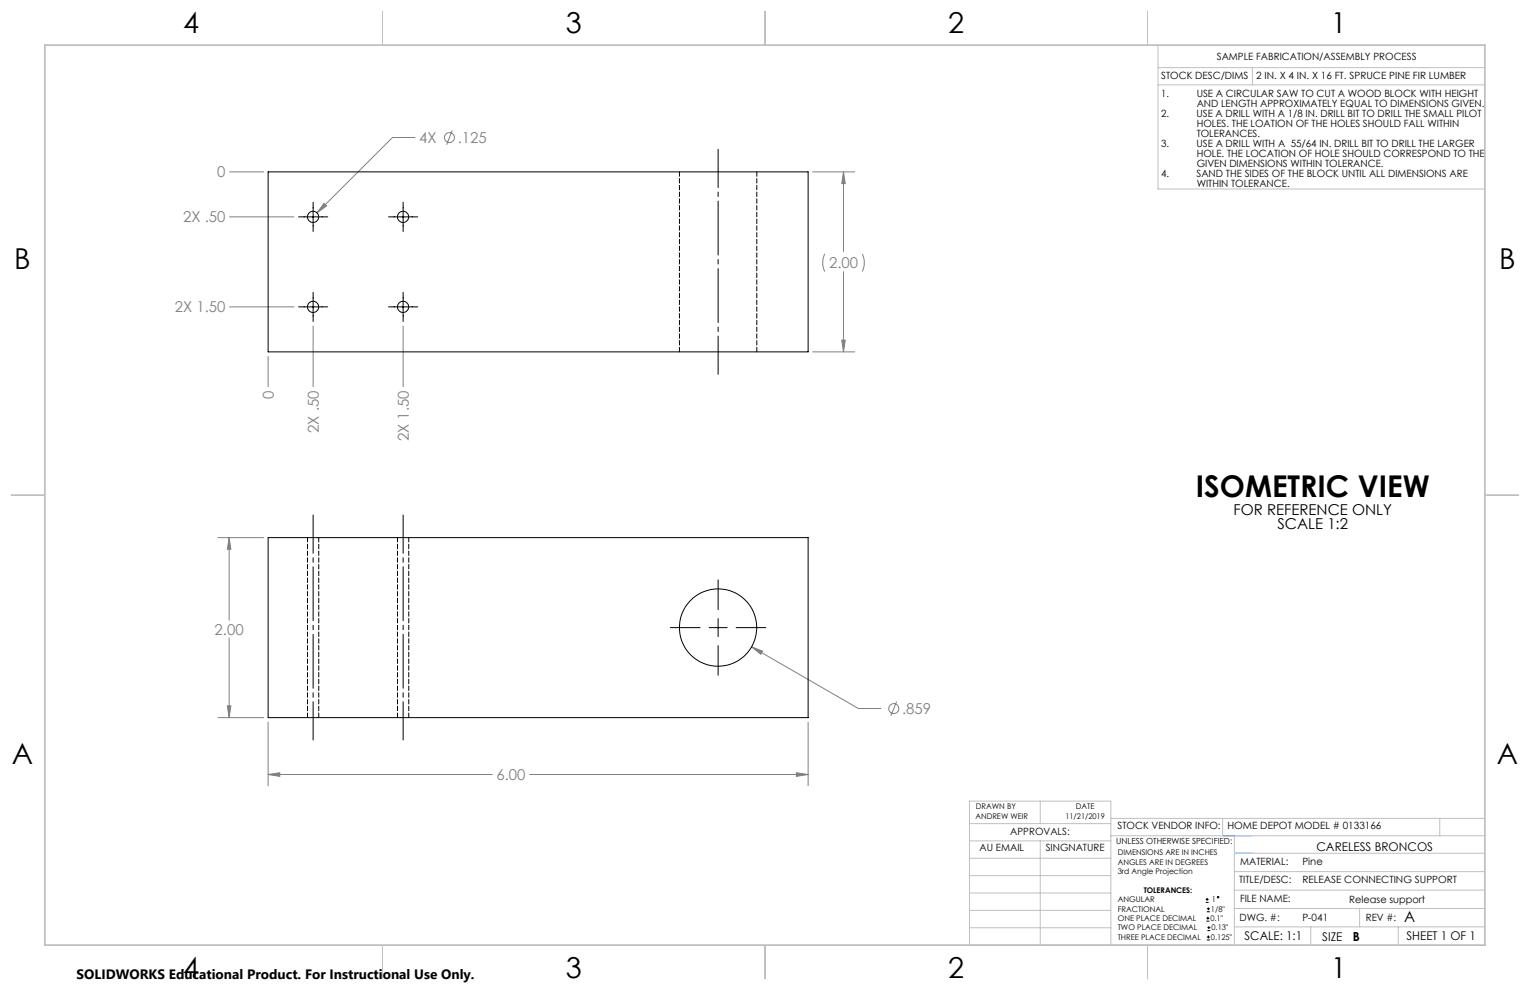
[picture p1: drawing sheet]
<svg xmlns="http://www.w3.org/2000/svg" width="432mm" height="279mm" viewBox="0 0 432 279" stroke-linecap="round" stroke-linejoin="round" font-family="sans-serif">
<g fill="none" stroke="#808080" stroke-width=".28">
<path d="M117.1 38.8h-6.3l-21.3 21.3M127.6 36.8l-1.6 4.1M64.8 48.5h9.6M91.4 57.4l.8 .7-2.7 2zM229.3 48.5h11.9M238.1 48.5l.4 3.3h-.9zM238.1 48.5v22.5M64.8 61.2h18.2M232.8 71.6l-.6 2v1.4l.6 1.7M238.1 76.7v22.6M243.3 71.6l.6 2v1.4l-.6 1.7M64.8 86.6h18.2"/>
<path d="M88.4 92v17.1M113.8 92v17.1M229.3 99.3h11.9M237.6 96h.9l-.4 3.3zM75.7 100.6v8.5M61.5 151.7h12.9M64.7 151.7l.5 3.3h-1zM64.7 151.7v23.3M64.2 199.2h1l-.5 3.3zM64.7 180.1v22.4M212.1 182.6l3.1 1.2-.5 .8zM212.1 182.6l30.2 17.4h6.3"/>
<path d="M253 198l-1.6 4M61.5 202.5h12.9M75.7 218.6l3.3-.5v1zM75.7 203.8v18M75.7 218.6h63.2M149.5 218.6h78.6M224.8 218.1l3.3 .5-3.3 .5zM228.1 203.8v18"/>
<circle cx="126.8" cy="38.8" r="1.41"/>
<circle cx="252.2" cy="200" r="1.41"/>
</g>
<g fill="none" stroke="#000" stroke-width=".28">
<path d="M88.4 57.1v8.2M113.8 57.1v8.2M84.2 61.2h8.3M109.6 61.2h8.3M84.2 86.6h8.3M88.4 82.5v8.2M109.6 86.6h8.3M113.8 82.5v8.2M189.2 177.1h8.4M200.1 177.1h5.1M202.7 163.7v8.3M202.7 174.6v5.1"/>
<path d="M207.8 177.1h8.3M202.7 182.2v8.4M340.3 254.7h.8M340.3 253.8h.8M340.5 260h.8M340.5 259.2h.8M340.6 257.3h.9M340.6 256.5h.9M340.7 253.4v.8M340.9 258.7v.8M341 256.1v.8M340.6 265.3h.9"/>
<path d="M340.6 264.4h.9M340.7 262.6h.9M340.7 261.8h.9M341 264v.9M341.2 261.4v.8"/>
<circle cx="343.8" cy="253.2" r=".2"/>
</g>
<path d="M202.7 105.6v-63.5M88.4 208.8v-63.5M113.8 208.8v-63.5" fill="none" stroke="#000" stroke-width=".28" stroke-dasharray="15.2 1.3 1.3 1.3" stroke-dashoffset="4.4"/>
<g fill="none" stroke="#c0c0c0" stroke-width=".28">
<path d="M108 3.2v9.5M215.9 3.2v9.5M323.8 3.2v9.5M326.8 19.1h92.3M326.8 12.7v40.6h92.3M353.4 19.1v4.9M326.8 24h92.3M3.1 139.7h9.6M419.1 139.7h9.5M273.6 232.4h39.9M273.6 237.3h39.9M293.6 226.1v6.3"/>
<path d="M293.6 237.3v29.4M313.5 235.9h105.6M313.5 231h105.6M345.1 231v4.9M348.4 235.9v30.9M406.3 231v4.9M273.6 242.2h39.9M273.6 247.1h39.9M273.6 252h39.9M273.6 256.9h39.9M348.4 246h70.7M348.4 256.4h70.7"/>
<path d="M348.4 251.2h70.7M348.4 240.8h70.7M383.7 256.4v5.2M108 266.7v9.6M215.9 266.7v9.6M273.6 261.8h39.9M313.5 266.7v-40.6h-39.9v40.6h74.4M323.8 266.7v9.6M348.4 261.6h70.7M369.9 261.6v5.2M394.6 261.6v5.2"/>
</g>
<path d="M12.7 12.7h406.4v254h-406.4z" fill="none" stroke="#c0c0c0" stroke-width=".5"/>
<path d="M345.1 235.9h8.3M348.4 240.8h5" fill="none" stroke="#53a9ff" stroke-width=".28"/>
<path d="M75.7 218.6l3.3-.5v1zM224.8 218.1l3.3 .5-3.3 .5zM212.1 182.6l2.6 2 .5-.8zM64.7 151.7l.5 3.3h-1zM64.2 199.2h1l-.5 3.3zM237.6 96h.9l-.4 3.3zM238.1 48.5l.4 3.3h-.9zM91.4 57.4l-1.9 2.7 2.7-2z" fill="#808080"/>
<g fill="none" stroke="#000" stroke-width=".28">
<path d="M75.7 48.5h152.4v50.8h-152.4zM75.7 151.7h152.4v50.8h-152.4z"/>
<circle cx="88.4" cy="61.2" r="1.58"/>
<circle cx="113.8" cy="61.2" r="1.58"/>
<circle cx="88.4" cy="86.6" r="1.58"/>
<circle cx="113.8" cy="86.6" r="1.58"/>
<circle cx="202.7" cy="177.1" r="10.9"/>
</g>
<path d="M191.8 48.5v50.8M213.6 99.3v-50.8M86.8 151.7v50.8M112.2 151.7v50.8M90 202.5v-50.8M115.4 202.5v-50.8" fill="none" stroke="#000" stroke-width=".28" stroke-dasharray="1.3 .6"/>
<text font-size="8.5" x="337.5" y="140.2">ISOMETRIC VIEW</text>
<g font-size="8.1">
<text x="51.7" y="9.3">4</text>
<text x="159.7" y="9.3">3</text>
<text x="267.6" y="9.3">2</text>
<text x="375.6" y="9.3">1</text>
<text x="4" y="76">B</text>
<text x="423.1" y="76">B</text>
<text x="3.3" y="215.7">A</text>
<text x="422.4" y="215.7">A</text>
<text x="51.7" y="276">4</text>
<text x="159.7" y="276">3</text>
<text x="267.6" y="276">2</text>
<text x="375.6" y="276">1</text>
</g>
<g font-size="4.2" fill="#808080">
<text x="118.3" y="40.4">4X</text>
<text x="129.2" y="40.4">.125</text>
<text x="61.3" y="50.1">0</text>
<text x="51.7" y="62.8">2X .50</text>
<text x="234" y="75.7">2.00</text>
<text x="49.3" y="88.2">2X 1.50</text>
<text x="77.3" y="112.6" transform="rotate(-90 77.3 112.6)">0</text>
<text x="90" y="122.2" transform="rotate(-90 90 122.2)">2X .50</text>
<text x="115.4" y="124.6" transform="rotate(-90 115.4 124.6)">2X 1.50</text>
<text x="60.6" y="179.1">2.00</text>
<text x="254.6" y="201.5">.859</text>
<text x="140.1" y="220.2">6.00</text>
</g>
<g font-size="4.2">
<text x="348.1" y="145.2">FOR REFERENCE ONLY</text>
<text x="360.5" y="149.3">SCALE 1:2</text>
<text x="396.3" y="260.3">A</text>
</g>
<text font-size="3.8" x="21.6" y="276.3">SOLIDWORKS Educational Product. For Instructional Use Only.</text>
<text font-size="3.5" x="381.8" y="265.6">B</text>
<g font-size="3.4">
<text x="371.5" y="240.1">CARELESS BRONCOS</text>
<text x="351.2" y="265.2">SCALE: 1:1</text>
<text x="373.2" y="265.6">SIZE</text>
<text x="396.9" y="265.2">SHEET 1 OF 1</text>
</g>
<g font-size="2.8">
<text x="343.4" y="16.9">SAMPLE FABRICATION/ASSEMBLY PROCESS</text>
<text x="327.7" y="22.3">STOCK DESC/DIMS</text>
<text x="354.5" y="22.2">2 IN. X 4 IN. X 16 FT. SPRUCE PINE FIR LUMBER</text>
<text x="327.7" y="27.3">1.</text>
<text x="337.7" y="27.3">USE A CIRCULAR SAW TO CUT A WOOD BLOCK WITH HEIGHT</text>
<text x="327.7" y="33">2.</text>
<text x="337.7" y="33">USE A DRILL WITH A 1/8 IN. DRILL BIT TO DRILL THE SMALL PILOT</text>
<text x="337.7" y="30.1">AND LENGTH APPROXIMATELY EQUAL TO DIMENSIONS GIVEN.</text>
<text x="337.7" y="35.8">HOLES. THE LOATION OF THE HOLES SHOULD FALL WITHIN</text>
<text x="327.7" y="41.4">3.</text>
<text x="337.7" y="41.4">USE A DRILL WITH A 55/64 IN. DRILL BIT TO DRILL THE LARGER</text>
<text x="337.7" y="38.6">TOLERANCES.</text>
<text x="337.7" y="44.3">HOLE. THE LOCATION OF HOLE SHOULD CORRESPOND TO THE</text>
<text x="337.7" y="47.1">GIVEN DIMENSIONS WITHIN TOLERANCE.</text>
<text x="327.7" y="49.9">4.</text>
<text x="337.7" y="49.9">SAND THE SIDES OF THE BLOCK UNTIL ALL DIMENSIONS ARE</text>
<text x="337.7" y="52.7">WITHIN TOLERANCE.</text>
<text x="285.1" y="235.7">APPROVALS:</text>
<text x="315.4" y="234.1">STOCK VENDOR INFO:</text>
<text x="346.4" y="234.1">HOME DEPOT MODEL # 0133166</text>
<text x="276.4" y="240.1">AU EMAIL</text>
<text x="295.1" y="240.1">SINGNATURE</text>
<text x="350" y="244.1">MATERIAL:</text>
<text x="367.6" y="244.1">Pine</text>
<text x="349.7" y="249.2">TITLE/DESC:</text>
<text x="367.6" y="249.2">RELEASE CONNECTING SUPPORT</text>
<text x="350" y="254.7">FILE NAME:</text>
<text x="380.8" y="254.8">Release support</text>
<text x="349.8" y="260">DWG. #:</text>
<text x="367.6" y="260">P-041</text>
<text x="385.5" y="260">REV #:</text>
</g>
<text font-size="2.4" x="315" y="238.1">UNLESS OTHERWISE SPECIFIED:</text>
<g font-size="2.2">
<text x="275.3" y="231.1">ANDREW WEIR</text>
<text x="275.4" y="228.2">DRAWN BY</text>
<text x="300.7" y="231.1">11/21/2019</text>
<text x="303.6" y="228.2">DATE</text>
<text x="315.4" y="241.4">DIMENSIONS ARE IN INCHES</text>
<text x="315.4" y="244">ANGLES ARE IN DEGREES</text>
<text x="315.4" y="246.7">3rd Angle Projection</text>
<text x="322.8" y="252">TOLERANCES:</text>
<text x="315.4" y="254.6">ANGULAR</text>
<text x="315.4" y="257.3">FRACTIONAL</text>
<text x="341.8" y="257.3">1/8&quot;</text>
<text x="342" y="254.6">1</text>
<text x="315.4" y="262.6">TWO PLACE DECIMAL</text>
<text x="315.4" y="260">ONE PLACE DECIMAL</text>
<text x="341.6" y="260">0.1&quot;</text>
<text x="341.9" y="262.6">0.13&quot;</text>
<text x="315.4" y="265.3">THREE PLACE DECIMAL</text>
<text x="341.8" y="265.3">0.125&quot;</text>
</g>
</svg>
